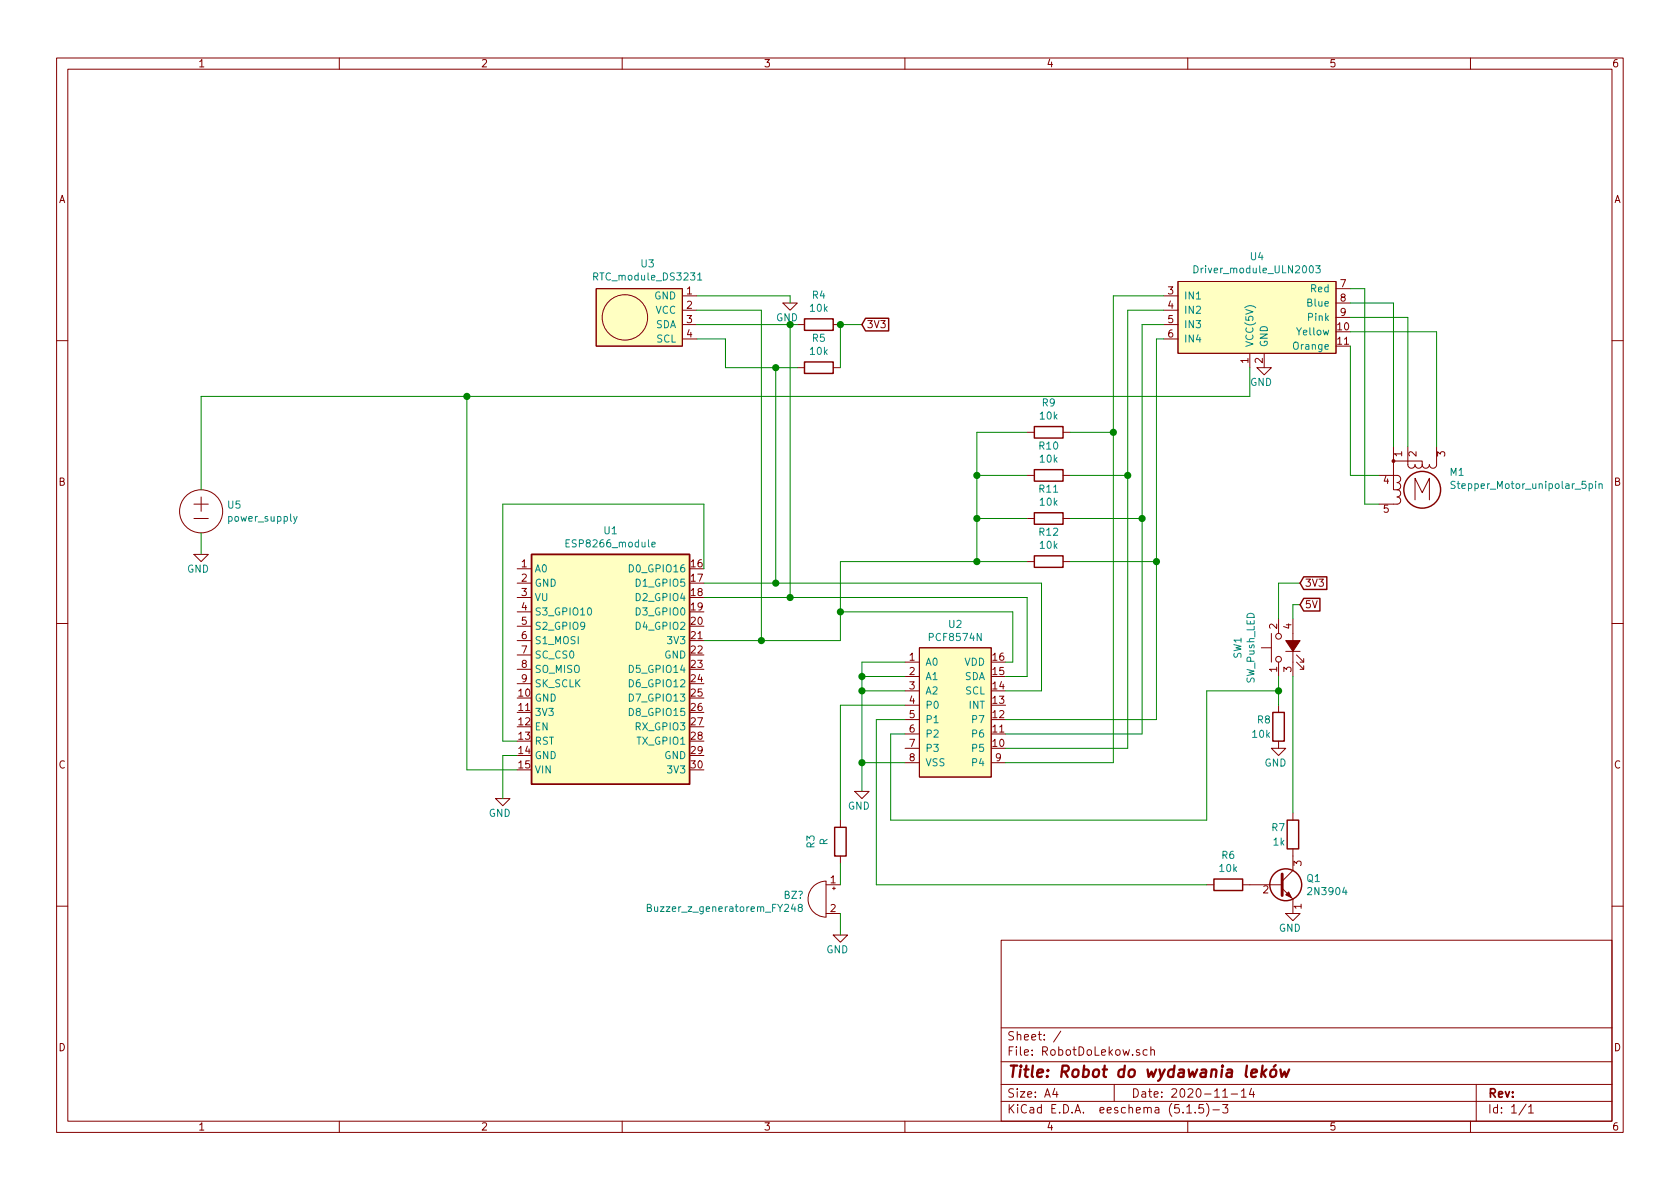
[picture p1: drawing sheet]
EESchema Schematic File Version 4
EELAYER 30 0
EELAYER END
$Descr A4 11693 8268
encoding utf-8
Sheet 1 1
Title "Robot do wydawania leków"
Date "2020-11-14"
Rev ""
Comp ""
Comment1 ""
Comment2 ""
Comment3 ""
Comment4 ""
$EndDescr
Wire Wire Line
	8700 2550 8700 2750
$Comp
L New_LibraryKiCad:Driver_module_ULN2003 U4
U 1 1
P 8750 2200
F 0 "U4" H 8750 2625 50  0000 C CNN
F 1 "Driver_module_ULN2003" H 8750 2534 50  0000 C CNN
F 2 "" H 8750 2650 50  0001 C CNN
F 3 "" H 8750 2650 50  0001 C CNN
	1    8750 2200
	1    0    0    -1  
$EndComp
$Comp
L Motor:Stepper_Motor_unipolar_5pin M1
U 1 1
P 9900 3400
F 0 "M1" H 10088 3524 50  0000 L CNN
F 1 "Stepper_Motor_unipolar_5pin" H 10088 3433 50  0000 L CNN
F 2 "" H 9910 3390 50  0001 C CNN
F 3 "http://www.infineon.com/dgdl/Application-Note-TLE8110EE_driving_UniPolarStepperMotor_V1.1.pdf?fileId=db3a30431be39b97011be5d0aa0a00b0" H 9910 3390 50  0001 C CNN
	1    9900 3400
	1    0    0    -1  
$EndComp
Wire Wire Line
	9400 2400 9400 3300
Wire Wire Line
	10000 3100 10000 2300
Wire Wire Line
	9700 3100 9700 2100
Wire Wire Line
	9800 3100 9800 2200
$Comp
L pspice:0 GND
U 1 1
P 5500 2100
F 0 "GND" H 5400 2000 50  0000 L CNN
F 1 "0" H 5500 2189 50  0001 C CNN
F 2 "" H 5500 2100 50  0001 C CNN
F 3 "~" H 5500 2100 50  0001 C CNN
	1    5500 2100
	1    0    0    -1  
$EndComp
$Comp
L pspice:0 GND
U 1 1
P 8800 2550
F 0 "GND" H 8700 2450 50  0000 L CNN
F 1 "0" H 8800 2639 50  0001 C CNN
F 2 "" H 8800 2550 50  0001 C CNN
F 3 "~" H 8800 2550 50  0001 C CNN
	1    8800 2550
	1    0    0    -1  
$EndComp
$Comp
L pspice:0 GND
U 1 1
P 3500 5550
F 0 "GND" H 3400 5450 50  0000 L CNN
F 1 "0" H 3500 5639 50  0001 C CNN
F 2 "" H 3500 5550 50  0001 C CNN
F 3 "~" H 3500 5550 50  0001 C CNN
	1    3500 5550
	1    0    0    -1  
$EndComp
$Comp
L pspice:0 GND
U 1 1
P 1400 3850
F 0 "GND" H 1300 3750 50  0000 L CNN
F 1 "0" H 1400 3939 50  0001 C CNN
F 2 "" H 1400 3850 50  0001 C CNN
F 3 "~" H 1400 3850 50  0001 C CNN
	1    1400 3850
	1    0    0    -1  
$EndComp
$Comp
L Device:R R4
U 1 1
P 5700 2250
F 0 "R4" V 5493 2250 50  0000 C CNN
F 1 "10k" V 5584 2250 50  0000 C CNN
F 2 "" V 5630 2250 50  0001 C CNN
F 3 "~" H 5700 2250 50  0001 C CNN
	1    5700 2250
	0    1    1    0   
$EndComp
$Comp
L Device:R R5
U 1 1
P 5700 2550
F 0 "R5" V 5493 2550 50  0000 C CNN
F 1 "10k" V 5584 2550 50  0000 C CNN
F 2 "" V 5630 2550 50  0001 C CNN
F 3 "~" H 5700 2550 50  0001 C CNN
	1    5700 2550
	0    1    1    0   
$EndComp
Wire Wire Line
	9400 2000 9500 2000
Wire Wire Line
	9500 2000 9500 3500
Wire Wire Line
	9700 2100 9400 2100
Wire Wire Line
	9800 2200 9400 2200
Wire Wire Line
	10000 2300 9400 2300
Wire Wire Line
	9600 3300 9400 3300
Wire Wire Line
	9500 3500 9600 3500
Wire Wire Line
	5500 2050 5500 2100
Wire Wire Line
	5050 2350 4850 2350
Wire Wire Line
	5850 2550 5850 2250
Text GLabel 6000 2250 2    50   Input ~ 0
3V3
Connection ~ 5850 2250
Wire Wire Line
	5850 2250 6000 2250
$Comp
L pspice:0 GND
U 1 1
P 9000 6350
F 0 "GND" H 8900 6250 50  0000 L CNN
F 1 "0" H 9000 6439 50  0001 C CNN
F 2 "" H 9000 6350 50  0001 C CNN
F 3 "~" H 9000 6350 50  0001 C CNN
	1    9000 6350
	1    0    0    -1  
$EndComp
$Comp
L Device:R R7
U 1 1
P 9000 5800
F 0 "R7" H 8950 5850 50  0000 R CNN
F 1 "1k" H 8950 5750 50  0000 R CNN
F 2 "" V 8930 5800 50  0001 C CNN
F 3 "~" H 9000 5800 50  0001 C CNN
	1    9000 5800
	1    0    0    -1  
$EndComp
$Comp
L Device:R R6
U 1 1
P 8550 6150
F 0 "R6" V 8343 6150 50  0000 C CNN
F 1 "10k" V 8434 6150 50  0000 C CNN
F 2 "" V 8480 6150 50  0001 C CNN
F 3 "~" H 8550 6150 50  0001 C CNN
	1    8550 6150
	0    1    1    0   
$EndComp
$Comp
L Transistor_BJT:2N3904 Q1
U 1 1
P 8900 6150
F 0 "Q1" H 9091 6196 50  0000 L CNN
F 1 "2N3904" H 9091 6105 50  0000 L CNN
F 2 "Package_TO_SOT_THT:TO-92_Inline" H 9100 6075 50  0001 L CIN
F 3 "https://www.fairchildsemi.com/datasheets/2N/2N3904.pdf" H 8900 6150 50  0001 L CNN
	1    8900 6150
	1    0    0    -1  
$EndComp
Wire Wire Line
	4900 3500 4900 3950
Wire Wire Line
	3500 5150 3500 3500
Wire Wire Line
	3500 5150 3600 5150
Wire Wire Line
	3500 3500 4900 3500
Wire Wire Line
	3600 5250 3500 5250
Wire Wire Line
	3500 5250 3500 5550
$Comp
L New_LibraryKiCad:ESP8266_module U1
U 1 1
P 4200 4550
F 0 "U1" H 4250 5417 50  0000 C CNN
F 1 "ESP8266_module" H 4250 5326 50  0000 C CNN
F 2 "RF_Module:ESP-12E" H 4250 4550 50  0001 C CNN
F 3 "http://wiki.ai-thinker.com/_media/esp8266/esp8266_series_modules_user_manual_v1.1.pdf" H 3850 4650 50  0001 C CNN
	1    4200 4550
	1    0    0    -1  
$EndComp
Wire Wire Line
	9050 4050 8900 4050
Wire Wire Line
	9000 4200 9050 4200
Wire Wire Line
	9000 4300 9000 4200
Text GLabel 9050 4050 2    50   Input ~ 0
3V3
Text GLabel 9050 4200 2    50   Input ~ 0
5V
$Comp
L pspice:0 GND
U 1 1
P 8900 5200
F 0 "GND" H 8800 5100 50  0000 L CNN
F 1 "0" H 8900 5289 50  0001 C CNN
F 2 "" H 8900 5200 50  0001 C CNN
F 3 "~" H 8900 5200 50  0001 C CNN
	1    8900 5200
	1    0    0    -1  
$EndComp
$Comp
L Device:R R8
U 1 1
P 8900 5050
F 0 "R8" H 8850 5100 50  0000 R CNN
F 1 "10k" H 8850 5000 50  0000 R CNN
F 2 "" V 8830 5050 50  0001 C CNN
F 3 "~" H 8900 5050 50  0001 C CNN
	1    8900 5050
	1    0    0    -1  
$EndComp
$Comp
L Switch:SW_Push_LED SW1
U 1 1
P 9000 4500
F 0 "SW1" H 9000 4885 50  0000 C CNN
F 1 "SW_Push_LED" H 9000 4794 50  0000 C CNN
F 2 "" H 9000 4800 50  0001 C CNN
F 3 "~" H 9000 4800 50  0001 C CNN
	1    9000 4500
	0    -1   -1   0   
$EndComp
Wire Wire Line
	8900 4050 8900 4300
$Comp
L Device:R R3
U 1 1
P 5850 5850
F 0 "R3" V 5643 5850 50  0000 C CNN
F 1 "R" V 5734 5850 50  0000 C CNN
F 2 "" V 5780 5850 50  0001 C CNN
F 3 "~" H 5850 5850 50  0001 C CNN
	1    5850 5850
	1    0    0    1   
$EndComp
Wire Wire Line
	3250 5350 3600 5350
$Comp
L pspice:0 GND
U 1 1
P 5850 6500
F 0 "GND" H 5750 6400 50  0000 L CNN
F 1 "0" H 5850 6589 50  0001 C CNN
F 2 "" H 5850 6500 50  0001 C CNN
F 3 "~" H 5850 6500 50  0001 C CNN
	1    5850 6500
	1    0    0    -1  
$EndComp
Wire Wire Line
	5850 6500 5850 6350
Wire Wire Line
	5850 6150 5850 6000
$Comp
L New_LibraryKiCad:PCF8574N U2
U 1 1
P 6650 4500
F 0 "U2" H 6650 4665 50  0000 C CNN
F 1 "PCF8574N" H 6650 4574 50  0000 C CNN
F 2 "" H 6650 4650 50  0001 C CNN
F 3 "" H 6650 4650 50  0001 C CNN
	1    6650 4500
	1    0    0    -1  
$EndComp
Wire Wire Line
	7150 4700 7000 4700
Wire Wire Line
	7250 4800 7000 4800
$Comp
L pspice:0 GND
U 1 1
P 6000 5500
F 0 "GND" H 5900 5400 50  0000 L CNN
F 1 "0" H 6000 5589 50  0001 C CNN
F 2 "" H 6000 5500 50  0001 C CNN
F 3 "~" H 6000 5500 50  0001 C CNN
	1    6000 5500
	1    0    0    -1  
$EndComp
Wire Wire Line
	6300 4600 6000 4600
Wire Wire Line
	6000 4600 6000 4700
Wire Wire Line
	6300 4700 6000 4700
Connection ~ 6000 4700
Wire Wire Line
	6000 4700 6000 4800
Wire Wire Line
	6300 4800 6000 4800
Connection ~ 6000 4800
Wire Wire Line
	6000 4800 6000 5300
Wire Wire Line
	6300 5300 6000 5300
Connection ~ 6000 5300
Wire Wire Line
	6000 5300 6000 5500
$Comp
L Device:Buzzer BZ?
U 1 1
P 5750 6250
F 0 "BZ?" H 5902 6279 50  0000 L CNN
F 1 "Buzzer_z_generatorem_FY248" H 5902 6188 50  0000 L CNN
F 2 "" V 5725 6350 50  0001 C CNN
F 3 "~" V 5725 6350 50  0001 C CNN
	1    5750 6250
	-1   0    0    -1  
$EndComp
Wire Wire Line
	6300 4900 5850 4900
Wire Wire Line
	6300 5000 6100 5000
Wire Wire Line
	6100 5000 6100 6150
Wire Wire Line
	6200 5100 6300 5100
Wire Wire Line
	7000 4600 7050 4600
Wire Wire Line
	8900 4800 8400 4800
Wire Wire Line
	8900 4800 8900 4900
Wire Wire Line
	8400 4800 8400 5700
Wire Wire Line
	8900 4800 8900 4700
Connection ~ 8900 4800
Wire Wire Line
	9000 4700 9000 5650
Wire Wire Line
	8400 5700 6200 5700
Wire Wire Line
	6100 6150 8400 6150
Wire Wire Line
	8050 2350 8100 2350
Wire Wire Line
	5850 4450 5850 4250
$Comp
L Device:R R9
U 1 1
P 7300 3000
F 0 "R9" V 7093 3000 50  0000 C CNN
F 1 "10k" V 7184 3000 50  0000 C CNN
F 2 "" V 7230 3000 50  0001 C CNN
F 3 "~" H 7300 3000 50  0001 C CNN
	1    7300 3000
	0    1    1    0   
$EndComp
$Comp
L Device:R R10
U 1 1
P 7300 3300
F 0 "R10" V 7093 3300 50  0000 C CNN
F 1 "10k" V 7184 3300 50  0000 C CNN
F 2 "" V 7230 3300 50  0001 C CNN
F 3 "~" H 7300 3300 50  0001 C CNN
	1    7300 3300
	0    1    1    0   
$EndComp
$Comp
L Device:R R12
U 1 1
P 7300 3900
F 0 "R12" V 7093 3900 50  0000 C CNN
F 1 "10k" V 7184 3900 50  0000 C CNN
F 2 "" V 7230 3900 50  0001 C CNN
F 3 "~" H 7300 3900 50  0001 C CNN
	1    7300 3900
	0    1    1    0   
$EndComp
$Comp
L Device:R R11
U 1 1
P 7300 3600
F 0 "R11" V 7093 3600 50  0000 C CNN
F 1 "10k" V 7184 3600 50  0000 C CNN
F 2 "" V 7230 3600 50  0001 C CNN
F 3 "~" H 7300 3600 50  0001 C CNN
	1    7300 3600
	0    1    1    0   
$EndComp
Wire Wire Line
	1400 2750 3250 2750
Wire Wire Line
	3250 2750 3250 5350
Connection ~ 3250 2750
Wire Wire Line
	5500 2250 5500 4150
Wire Wire Line
	7150 3000 6800 3000
Wire Wire Line
	6800 3000 6800 3300
Connection ~ 6800 3300
Wire Wire Line
	6800 3300 6800 3600
Wire Wire Line
	6800 3300 7150 3300
Wire Wire Line
	7150 3600 6800 3600
Connection ~ 6800 3600
Wire Wire Line
	6800 3600 6800 3900
Wire Wire Line
	7150 3900 6800 3900
Wire Wire Line
	5850 3900 5850 4250
Wire Wire Line
	8050 2350 8050 3900
Wire Wire Line
	8100 2250 7950 2250
Wire Wire Line
	7950 2250 7950 3600
Wire Wire Line
	8100 2150 7850 2150
Wire Wire Line
	7850 2150 7850 3300
Wire Wire Line
	7750 2050 7750 3000
Connection ~ 5850 4250
Wire Wire Line
	5850 4250 7050 4250
Wire Wire Line
	5850 3900 6800 3900
Connection ~ 6800 3900
Wire Wire Line
	7450 3000 7750 3000
Connection ~ 7750 3000
Wire Wire Line
	7450 3300 7850 3300
Connection ~ 7850 3300
Wire Wire Line
	7450 3600 7950 3600
Connection ~ 7950 3600
Wire Wire Line
	7450 3900 8050 3900
Connection ~ 8050 3900
Wire Wire Line
	3250 2750 8700 2750
Wire Wire Line
	5300 2150 5300 4450
Wire Wire Line
	5050 2350 5050 2550
Wire Wire Line
	4850 2050 5500 2050
Wire Wire Line
	5050 2550 5400 2550
Wire Wire Line
	5400 2550 5400 4050
Connection ~ 5400 2550
Wire Wire Line
	5400 2550 5550 2550
Connection ~ 5400 4050
Wire Wire Line
	5400 4050 7250 4050
Connection ~ 5500 2250
Wire Wire Line
	5500 2250 5550 2250
Connection ~ 5500 4150
Wire Wire Line
	5500 4150 7150 4150
Wire Wire Line
	4900 4050 5400 4050
Wire Wire Line
	4900 4150 5500 4150
Wire Wire Line
	4850 2250 5500 2250
Connection ~ 5300 4450
Wire Wire Line
	5300 4450 5850 4450
Wire Wire Line
	4900 4450 5300 4450
Wire Wire Line
	4850 2150 5300 2150
Wire Wire Line
	7750 2050 8100 2050
$Comp
L New_LibraryKiCad:RTC_module_DS3231 U3
U 1 1
P 4300 2200
F 0 "U3" H 4092 2575 50  0000 C CNN
F 1 "RTC_module_DS3231" H 4092 2484 50  0000 C CNN
F 2 "" H 4150 2550 50  0001 C CNN
F 3 "" H 4150 2550 50  0001 C CNN
	1    4300 2200
	-1   0    0    -1  
$EndComp
Wire Wire Line
	6200 5700 6200 5100
Wire Wire Line
	5850 4900 5850 5700
Wire Wire Line
	7050 4250 7050 4600
Wire Wire Line
	7150 4150 7150 4700
Wire Wire Line
	7250 4050 7250 4800
Wire Wire Line
	7000 5300 7750 5300
Wire Wire Line
	7750 3000 7750 5300
Wire Wire Line
	7850 5200 7000 5200
Wire Wire Line
	7850 3300 7850 5200
Wire Wire Line
	7000 5100 7950 5100
Wire Wire Line
	7950 3600 7950 5100
Wire Wire Line
	8050 5000 7000 5000
Wire Wire Line
	8050 3900 8050 5000
Wire Wire Line
	1400 3850 1400 3700
$Comp
L New_LibraryKiCad:power_supply U5
U 1 1
P 1400 3400
F 0 "U5" H 1578 3296 50  0000 L CNN
F 1 "power_supply" H 1578 3205 50  0000 L CNN
F 2 "" H 1350 3500 50  0001 C CNN
F 3 "" H 1350 3500 50  0001 C CNN
	1    1400 3400
	1    0    0    -1  
$EndComp
Wire Wire Line
	1400 2750 1400 3400
$EndSCHEMATC
